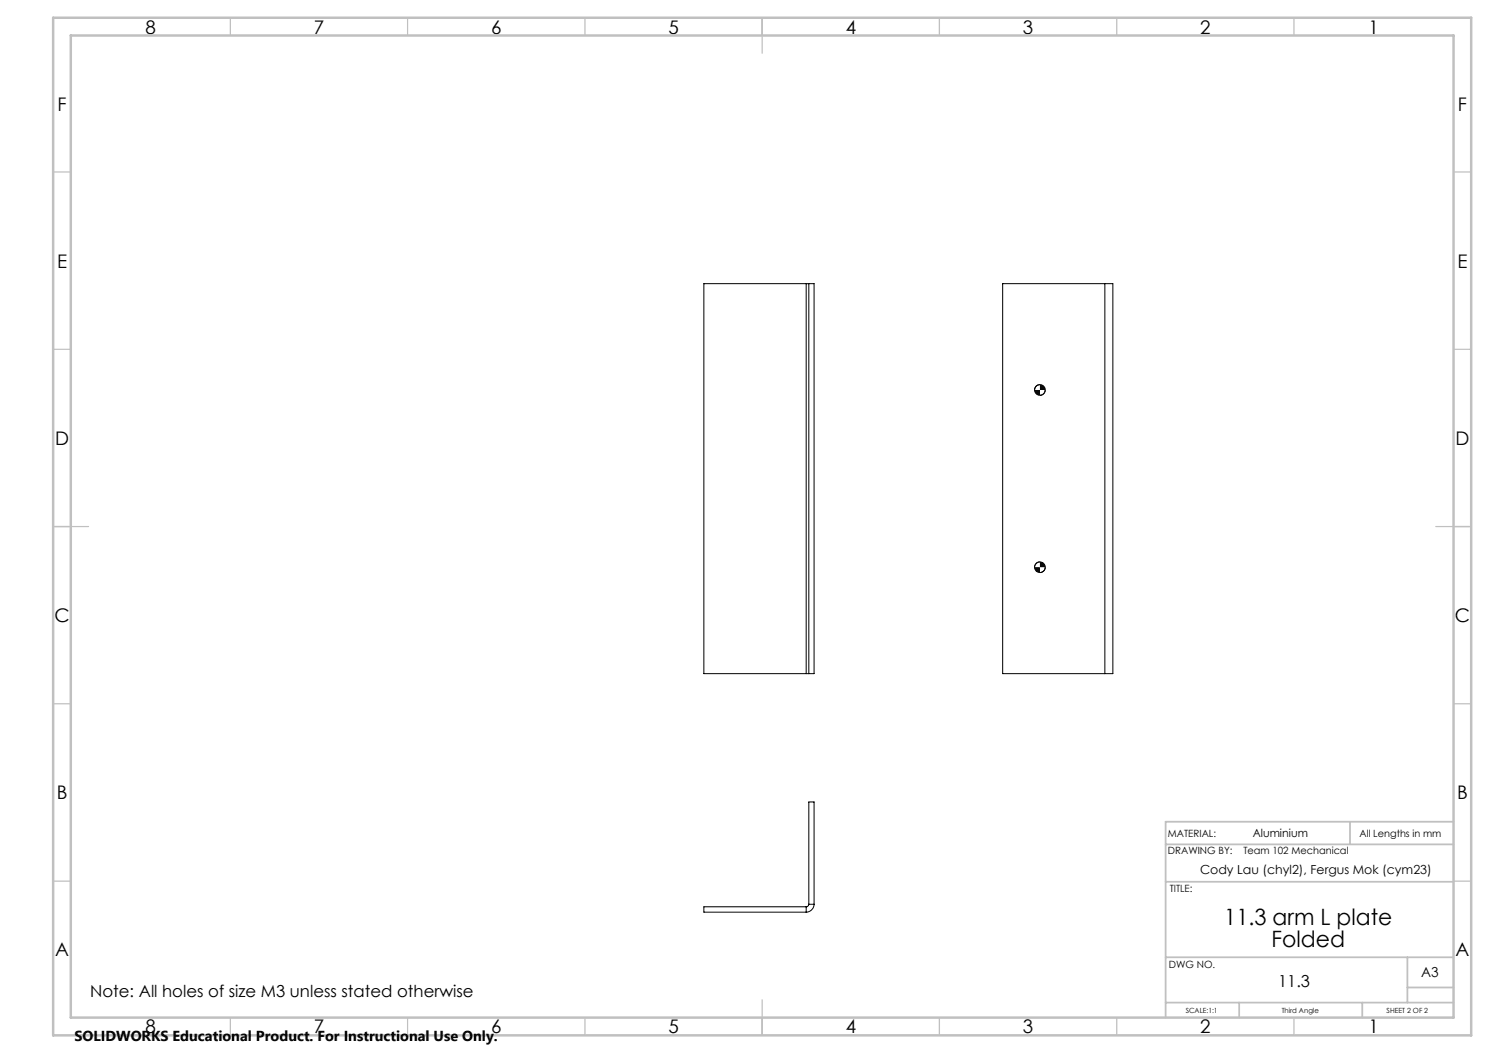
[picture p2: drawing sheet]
<svg xmlns="http://www.w3.org/2000/svg" width="420mm" height="297mm" viewBox="0 0 420 297" stroke-linecap="round" stroke-linejoin="round" font-family="sans-serif">
<g fill="none" stroke="#000" stroke-width=".28">
<path d="M227.4 80h.7M227.4 80h-28.9v110h28.9M227.4 80v110M228.1 80h1.5v110h-1.5M228.1 80v110M311.6 80h2.3v110h-2.3M311.6 80h-28.8v110h28.8M311.6 80v110M293.3 108.5l-1 .4-.5 1.1M294.8 110l-.3 1-.6 .4-.6 .1M293.3 158.5l-1 .4-.5 1.1M294.8 160l-.3 1-1.2 .5"/>
<path d="M227.4 190h.7M227.4 255.8v1.5M227.4 255.8h-28.9v1.5h28.9M228.1 255.1l-.3 .6-.4 .1M228.1 255.1v-28.9h1.5v28.9M228.1 255.1h1.5M229.6 255.1a2.29 2.29 0 0 1-2.2 2.2"/>
<circle cx="293.3" cy="110" r="1.51"/>
<circle cx="293.3" cy="160" r="1.51"/>
</g>
<g fill="none" stroke="#c0c0c0" stroke-width=".35">
<path d="M65 5v5M115 5v5M165 5v5M215 5v10M265 5v5M315 5v5M365 5v5M15 48.5h5M410 48.5h5M15 98.5h5M410 98.5h5M15 148.5h10"/>
<path d="M405 148.5h10M15 198.5h5M410 198.5h5M15 248.5h5M410 248.5h5M65 287v5M115 287v5M165 287v5M215 282v10M265 287v5M315 287v5M365 287v5"/>
</g>
<path d="M328.8 238.2h81.2M380.8 231.8v6.4M410 231.8h-81.2v55.2M328.8 248.7h81.2M328.8 270h81.2M397 270v12.8M397 278.5h13M328.8 282.8h81.2M349.5 282.8v4.2M384.2 282.8v4.2" fill="none" stroke="#c0c0c0" stroke-width=".5"/>
<path d="M15 5h400v287h-400zM20 10h390v277h-390z" fill="none" stroke="#c0c0c0" stroke-width=".7"/>
<path d="M291.8 160l.5 1.1 1 .4v-1.5zM293.3 158.5v1.5h1.5l-.5-1.1zM291.8 110l.5 1.1 1 .4v-1.5zM293.3 108.5v1.5h1.5l-.3-1z" fill="#000"/>
<g font-size="6.3">
<text x="345.3" y="260.9">11.3 arm L plate</text>
<text x="358.6" y="267.2">Folded</text>
</g>
<g font-size="5.3">
<text x="41" y="9.5">8</text>
<text x="88.5" y="9.5">7</text>
<text x="138.5" y="9.5">6</text>
<text x="188.5" y="9.5">5</text>
<text x="238.5" y="9.5">4</text>
<text x="288.5" y="9.5">3</text>
<text x="338.5" y="9.5">2</text>
<text x="386" y="9.5">1</text>
<text x="16.2" y="31.3">F</text>
<text x="411.2" y="31.3">F</text>
<text x="16.1" y="75.5">E</text>
<text x="411.1" y="75.5">E</text>
<text x="15.5" y="125.5">D</text>
<text x="410.5" y="125.5">D</text>
<text x="15.4" y="175.5">C</text>
<text x="410.4" y="175.5">C</text>
<text x="16" y="225.5">B</text>
<text x="411" y="225.5">B</text>
<text x="15.5" y="269.8">A</text>
<text x="410.5" y="269.8">A</text>
<text x="41" y="291.5">8</text>
<text x="88.5" y="291.5">7</text>
<text x="138.5" y="291.5">6</text>
<text x="188.5" y="291.5">5</text>
<text x="238.5" y="291.5">4</text>
<text x="288.5" y="291.5">3</text>
<text x="338.5" y="291.5">2</text>
<text x="386" y="291.5">1</text>
</g>
<g font-size="4.7">
<text x="25.4" y="281.2">Note: All holes of size M3 unless stated otherwise</text>
<text x="360.5" y="278.4">11.3</text>
</g>
<text font-size="4.1" x="21" y="293.7">SOLIDWORKS Educational Product. For Instructional Use Only.</text>
<text font-size="3.9" x="400.9" y="275.5">A3</text>
<text font-size="3.5" x="338.5" y="246.5">Cody Lau (chyl2), Fergus Mok (cym23)</text>
<text font-size="3.2" x="353.4" y="236.2">Aluminium</text>
<g font-size="2.8">
<text x="329.4" y="236.2">MATERIAL:</text>
<text x="383.5" y="236.2">All Lengths in mm</text>
<text x="329.4" y="241">DRAWING BY:</text>
<text x="350.7" y="241">Team 102 Mechanical</text>
<text x="329.9" y="251.7">TITLE:</text>
<text x="329.7" y="272.9">DWG NO.</text>
</g>
<g font-size="2">
<text x="334.5" y="285.6">SCALE:1:1</text>
<text x="361.5" y="285.6">Third Angle</text>
<text x="391.1" y="285.6">SHEET 2 OF 2</text>
</g>
</svg>
